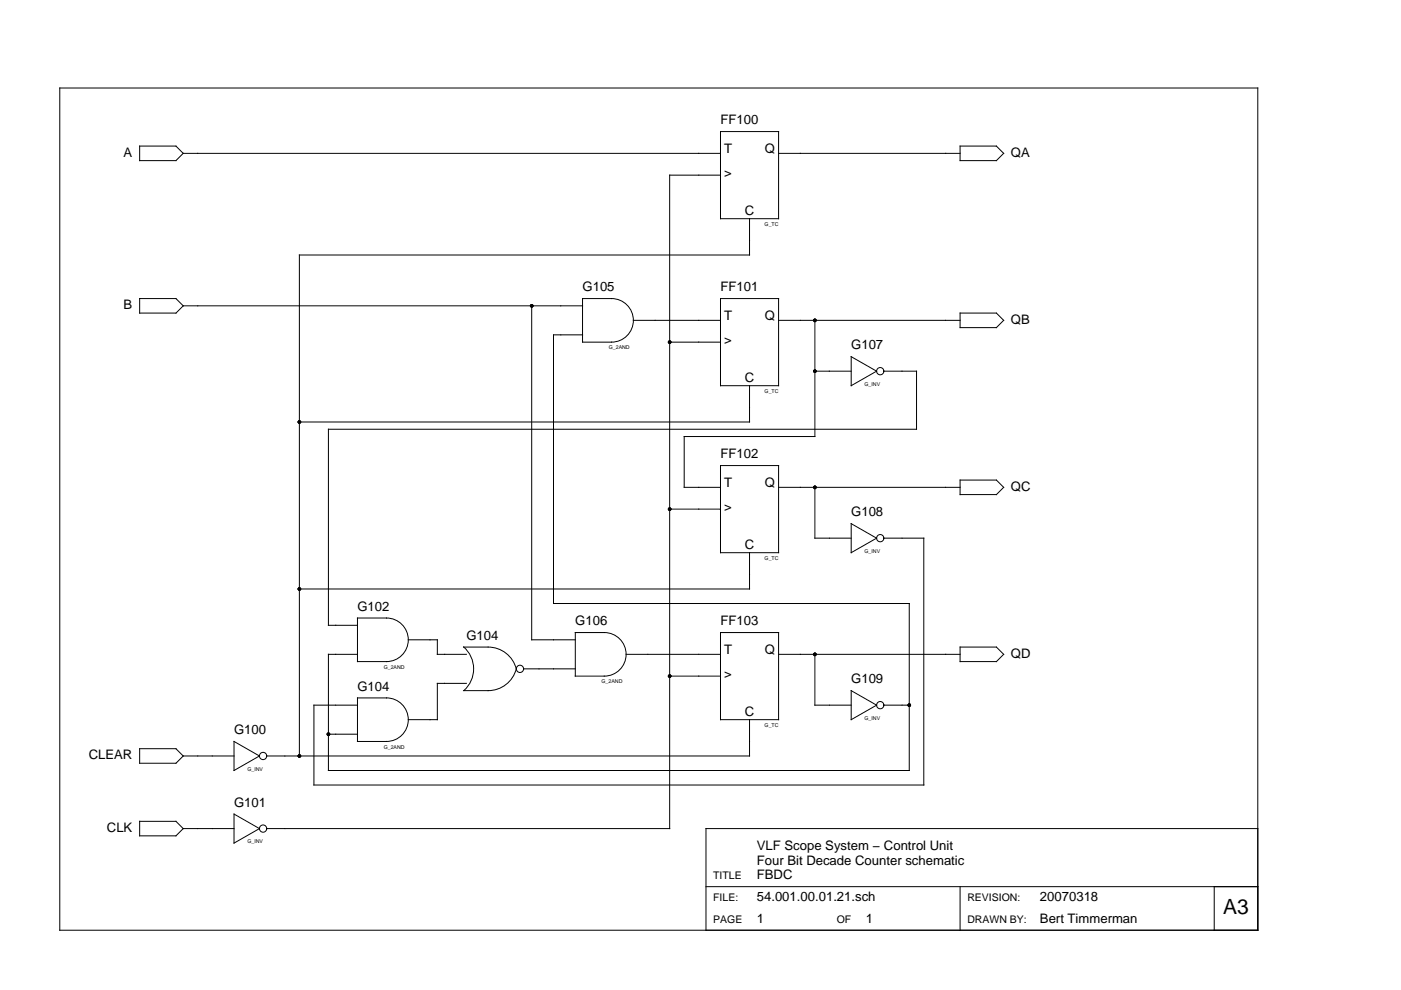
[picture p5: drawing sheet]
<svg xmlns="http://www.w3.org/2000/svg" width="297mm" height="210mm" viewBox="0 0 297 210" stroke-linecap="round" stroke-linejoin="round" font-family="sans-serif">
<g fill="none" stroke="#000" stroke-width=".21">
<path d="M12.7 18.7h254v178.5h-254zM29.6 31h7.7l1.5 1.5-1.5 1.6h-7.7zM38.8 32.5h114M152.8 37.1h-10.8v138.6h-85.5M152.8 27.9h12.3v18.5h-12.3zM165.1 32.5h38.5M203.6 31h7.7l1.5 1.5-1.5 1.6h-7.7zM158.9 46.4v7.7h-95.4v106.2M29.6 63.3h7.7l1.5 1.5-1.5 1.6h-7.7zM38.8 64.8h84.7M112.7 64.8v70.9h9.3M123.5 63.3h6.2a4.6 4.6 0 0 1 4.6 4.6 4.6 4.6 0 0 1-4.6 4.6h-6.2z"/>
<path d="M123.5 71h-6.1v57h75.4v35.4h-123.2v-24.7h6.2M134.3 67.9h18.5M142 72.5h10.8M152.8 63.3h12.3v18.5h-12.3zM165.1 67.9h38.5M172.8 67.9v24.7h-27.7v10.7h7.7M172.8 78.7h7.7M180.5 75.6l5.4 3.1-5.4 3.1zM187.4 78.7h6.9v12.3h-124.7v41.6h6.2M203.6 66.4h7.7l1.5 1.5-1.5 1.6h-7.7zM152.8 98.7h12.3v18.5h-12.3zM158.9 81.8v7.7h-95.4"/>
<path d="M142 107.9h10.8M158.9 117.2v7.7h-95.4M165.1 103.3h38.5M172.8 103.3v10.8h7.7M180.5 111l5.4 3.1-5.4 3.1zM187.4 114.1h8.5v52.3h-129.3v-16.9h9.2M203.6 101.8h7.7l1.5 1.5-1.5 1.6h-7.7zM75.8 131h6.1a4.6 4.6 0 0 1 4.7 4.7 4.6 4.6 0 0 1-4.7 4.6h-6.1zM86.6 135.7h6.1v3h6.2M98.3 137.2h5.2a6.2 6.2 0 0 1 6 4.7M98.3 137.2a6.2 6.2 0 0 1 .1 9.2M122 134.1h6.1a4.6 4.6 0 0 1 4.6 4.6 4.6 4.6 0 0 1-4.6 4.7h-6.1z"/>
<path d="M132.7 138.7h20.1M152.8 134.1h12.3v18.5h-12.3zM165.1 138.7h38.5M172.8 138.7v10.8h7.7M203.6 137.2h7.7l1.5 1.5-1.5 1.6h-7.7zM29.6 158.7h7.7l1.5 1.6-1.5 1.5h-7.7zM49.6 157.2l5.4 3.1-5.4 3.1zM69.6 155.7h6.2M75.8 148h6.1a4.6 4.6 0 0 1 4.7 4.6 4.6 4.6 0 0 1-4.7 4.6h-6.1zM98.9 144.9h-6.2v7.7h-6.1M109.5 141.8a6.2 6.2 0 0 1-6 4.6h-5.2M111 141.8h11"/>
<path d="M142 143.4h10.8M158.9 152.6v7.7h-102.4M180.5 146.4l5.4 3.1-5.4 3.1zM187.4 149.5h5.4M29.6 174.1h7.7l1.5 1.6-1.5 1.5h-7.7zM38.8 160.3h10.8M38.8 175.7h10.8M49.6 172.6l5.4 3.1-5.4 3.1zM266.7 175.7h-117v21.5M149.7 188h117M203.6 188v9.2M257.4 188v9.2"/>
<circle cx="186.6" cy="78.7" r=".77"/>
<circle cx="186.6" cy="114.1" r=".77"/>
<circle cx="110.2" cy="141.8" r=".77"/>
<circle cx="186.6" cy="149.5" r=".77"/>
<circle cx="55.8" cy="175.7" r=".77"/>
<circle cx="55.8" cy="160.3" r=".77"/>
</g>
<g fill="#000">
<circle cx="112.7" cy="64.8" r=".38"/>
<circle cx="142" cy="72.5" r=".38"/>
<circle cx="172.8" cy="78.7" r=".39"/>
<circle cx="172.8" cy="67.9" r=".39"/>
<circle cx="63.5" cy="89.5" r=".38"/>
<circle cx="142" cy="107.9" r=".38"/>
<circle cx="172.8" cy="103.3" r=".38"/>
<circle cx="63.5" cy="124.9" r=".38"/>
<circle cx="172.8" cy="138.7" r=".39"/>
<circle cx="69.6" cy="155.7" r=".38"/>
<circle cx="142" cy="143.4" r=".38"/>
<circle cx="192.8" cy="149.5" r=".38"/>
<circle cx="63.5" cy="160.3" r=".38"/>
</g>
<text font-size="4.4" x="259.3" y="193.8">A3</text>
<g font-size="2.8">
<text x="152.8" y="26.4">FF100</text>
<text x="26.2" y="33.2">A</text>
<text x="153.5" y="32.5">T</text>
<text x="162.1" y="32.5">Q</text>
<text x="214.3" y="33.2">QA</text>
<text x="153.5" y="37.6">&gt;</text>
<text x="157.9" y="45.6">C</text>
<text x="26.2" y="65.6">B</text>
<text x="123.5" y="61.8">G105</text>
<text x="152.8" y="61.8">FF101</text>
<text x="153.5" y="67.9">T</text>
<text x="162.1" y="67.9">Q</text>
<text x="214.3" y="68.7">QB</text>
<text x="153.5" y="73">&gt;</text>
<text x="180.5" y="74.1">G107</text>
<text x="157.9" y="81">C</text>
<text x="152.8" y="97.2">FF102</text>
<text x="153.5" y="103.3">T</text>
<text x="162.1" y="103.3">Q</text>
<text x="214.3" y="104.1">QC</text>
<text x="153.5" y="108.4">&gt;</text>
<text x="180.5" y="109.5">G108</text>
<text x="157.9" y="116.4">C</text>
<text x="75.8" y="129.5">G102</text>
<text x="98.9" y="135.7">G104</text>
<text x="122" y="132.6">G106</text>
<text x="152.8" y="132.6">FF103</text>
<text x="153.5" y="143.8">&gt;</text>
<text x="153.5" y="138.7">T</text>
<text x="162.1" y="138.7">Q</text>
<text x="214.3" y="139.5">QD</text>
<text x="75.8" y="146.4">G104</text>
<text x="180.5" y="144.9">G109</text>
<text x="49.6" y="155.7">G100</text>
<text x="157.9" y="151.8">C</text>
<text x="18.8" y="161">CLEAR</text>
<text x="49.6" y="171.1">G101</text>
<text x="22.7" y="176.4">CLK</text>
<text x="160.5" y="183.4">Four Bit Decade Counter schematic</text>
<text x="160.5" y="180.3">VLF Scope System − Control Unit</text>
<text x="160.5" y="186.5">FBDC</text>
<text x="160.5" y="191.1">54.001.00.01.21.sch</text>
<text x="220.5" y="191.1">20070318</text>
<text x="160.5" y="195.7">1</text>
<text x="183.5" y="195.7">1</text>
<text x="220.5" y="195.7">Bert Timmerman</text>
</g>
<g font-size="2.2">
<text x="151.2" y="191.1">FILE:</text>
<text x="151.2" y="186.5">TITLE</text>
<text x="205.1" y="191.1">REVISION:</text>
<text x="151.2" y="195.7">PAGE</text>
<text x="177.4" y="195.7">OF</text>
<text x="205.1" y="195.7">DRAWN BY:</text>
</g>
<g font-size="1.1">
<text x="162.1" y="47.9">G_TC</text>
<text x="129.1" y="74.1">G_2AND</text>
<text x="162.1" y="83.3">G_TC</text>
<text x="183.3" y="81.8">G_INV</text>
<text x="162.1" y="118.7">G_TC</text>
<text x="183.3" y="117.2">G_INV</text>
<text x="81.3" y="141.8">G_2AND</text>
<text x="127.5" y="144.9">G_2AND</text>
<text x="162.1" y="154.1">G_TC</text>
<text x="183.3" y="152.6">G_INV</text>
<text x="81.3" y="158.7">G_2AND</text>
<text x="52.4" y="163.4">G_INV</text>
<text x="52.4" y="178.8">G_INV</text>
</g>
</svg>
